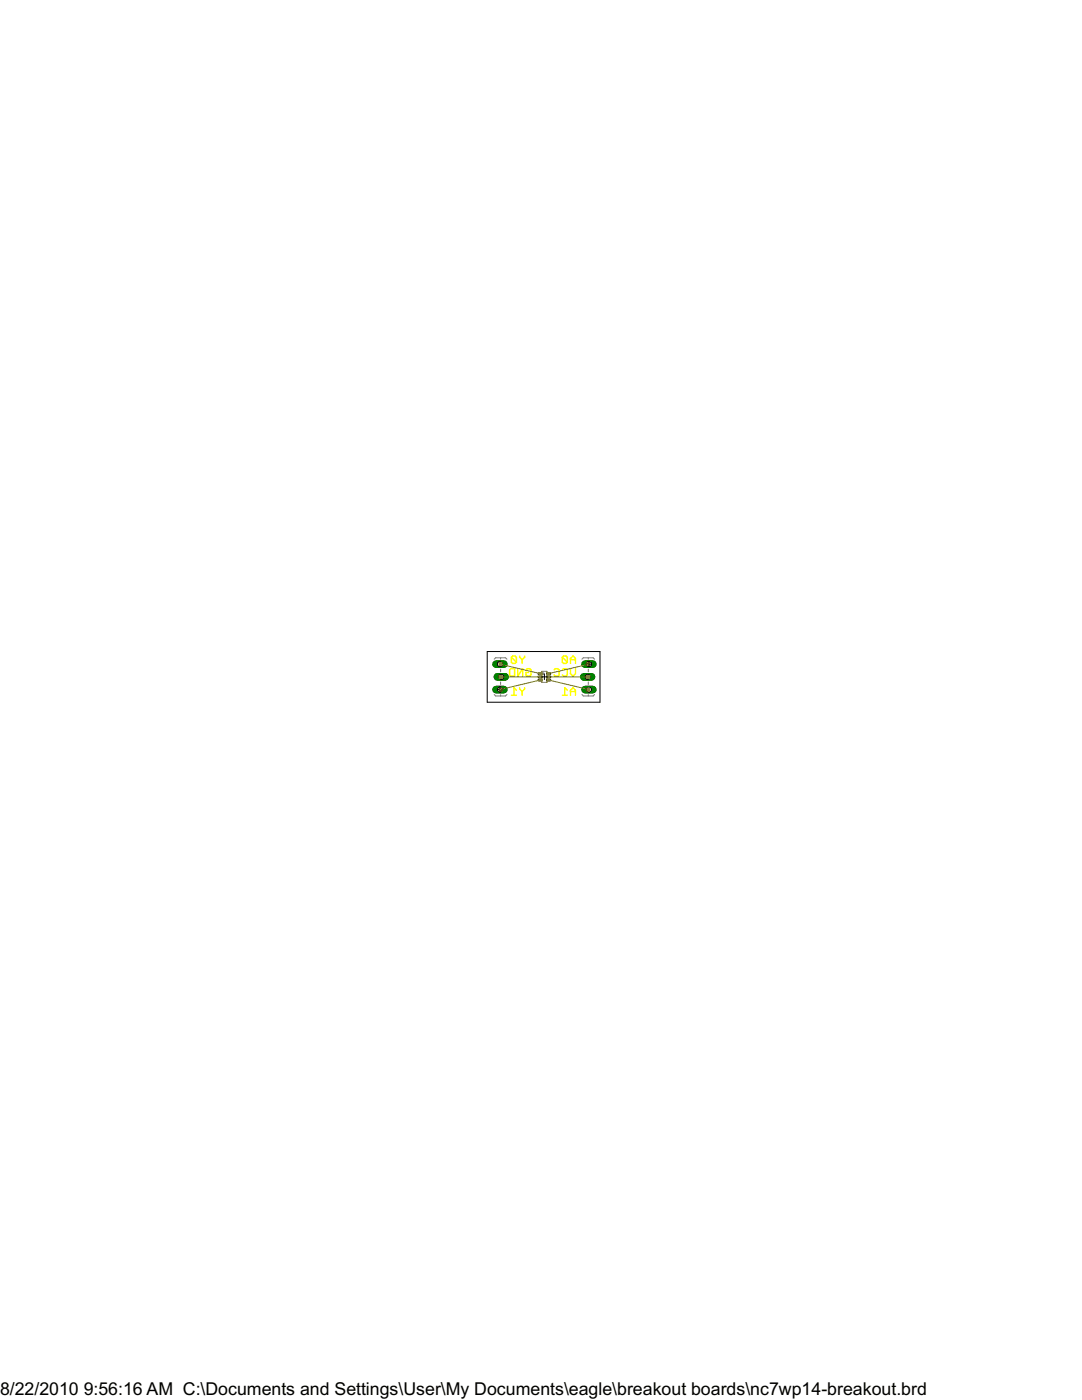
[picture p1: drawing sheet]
<svg xmlns="http://www.w3.org/2000/svg" width="216mm" height="279mm" viewBox="0 0 216 279" stroke-linecap="round" stroke-linejoin="round" font-family="sans-serif">
<g fill="#ff0" stroke="#ff0" stroke-width=".3">
<path d="M114.8 131.4v1z"/>
<path d="M114.3 130.9l.5 .5z"/>
<path d="M113.8 131.4l.5-.5z"/>
<path d="M113.8 131.4v1z"/>
<path d="M113.8 131.7h1z"/>
<path d="M113.2 131.2v1z"/>
<path d="M112.9 130.9l.3 .3z"/>
<path d="M112.4 130.9h.5z"/>
<path d="M112.4 130.9l-.2 .3z"/>
<path d="M112.2 131.2v1z"/>
<path d="M112.2 132.2l.2 .2z"/>
<path d="M112.4 132.4h.5z"/>
<path d="M112.9 132.4l.3-.2z"/>
<path d="M112.2 131.2l1 1z"/>
<path d="M114.8 133.5v1z"/>
<path d="M114.8 134.5l-.5 .4z"/>
<path d="M113.8 134.5l.5 .4z"/>
<path d="M113.8 133.5v1z"/>
<path d="M112.2 133.7l.2-.2z"/>
<path d="M112.4 133.5h.5z"/>
<path d="M112.9 133.5l.3 .2z"/>
<path d="M113.2 133.7v1z"/>
<path d="M113.2 134.7l-.3 .2z"/>
<path d="M112.4 134.9h.5z"/>
<path d="M112.2 134.7l.2 .2z"/>
<path d="M110.6 133.7l.2-.2z"/>
<path d="M110.8 133.5h.5z"/>
<path d="M111.3 133.5l.3 .2z"/>
<path d="M111.6 133.7v1z"/>
<path d="M111.6 134.7l-.3 .2z"/>
<path d="M110.8 134.9h.5z"/>
<path d="M110.6 134.7l.2 .2z"/>
<path d="M114.8 137.8v.9z"/>
<path d="M114.3 137.2l.5 .6z"/>
<path d="M114.3 137.2l-.5 .6z"/>
<path d="M113.8 137.8v.9z"/>
<path d="M113.8 138h1z"/>
<path d="M112.7 137.2l.5 .6z"/>
<path d="M112.7 137.2v1.5z"/>
<path d="M112.2 138.7h1z"/>
<path d="M104.7 130.9v.3z"/>
<path d="M104.2 131.7l.5-.5z"/>
<path d="M103.7 131.2l.5 .5z"/>
<path d="M103.7 130.9v.3z"/>
<path d="M104.2 131.7v.7z"/>
<path d="M103 131.2v1z"/>
<path d="M102.8 130.9l.2 .3z"/>
<path d="M102.3 130.9h.5z"/>
<path d="M102.3 130.9l-.3 .3z"/>
<path d="M102 131.2v1z"/>
<path d="M102 132.2l.3 .2z"/>
<path d="M102.3 132.4h.5z"/>
<path d="M103 132.2l-.2 .2z"/>
<path d="M102 131.2l1 1z"/>
<path d="M104.9 133.7l.3-.2z"/>
<path d="M105.2 133.5h.5z"/>
<path d="M105.7 133.5l.3 .2z"/>
<path d="M106 133.7v1z"/>
<path d="M106 134.7l-.3 .2z"/>
<path d="M105.2 134.9h.5z"/>
<path d="M104.9 134.7l.3 .2z"/>
<path d="M104.9 134.2v.5z"/>
<path d="M104.9 134.2h.6z"/>
<path d="M104.3 133.5v1.4z"/>
<path d="M104.3 133.5l-1 1.4z"/>
<path d="M103.3 133.5v1.4z"/>
<path d="M102.7 133.5v1.4z"/>
<path d="M101.9 134.9h.8z"/>
<path d="M101.7 134.7l.2 .2z"/>
<path d="M101.7 133.7v1z"/>
<path d="M101.7 133.7l.2-.2z"/>
<path d="M101.9 133.5h.8z"/>
<path d="M104.7 137.2v.3z"/>
<path d="M104.2 138l.5-.5z"/>
<path d="M103.7 137.5l.5 .5z"/>
<path d="M103.7 137.2v.3z"/>
<path d="M104.2 138v.7z"/>
<path d="M102.6 137.2l.4 .6z"/>
<path d="M102.6 137.2v1.5z"/>
<path d="M102 138.7h1z"/>
</g>
<path d="M99 137.6h1.5z" fill="#008000" stroke="#008000" stroke-width="1.5"/>
<circle cx="99.8" cy="137.6" r=".51" fill="#fff" stroke="#000" stroke-width=".2"/>
<path d="M99.3 135.1h1.5z" fill="#008000" stroke="#008000" stroke-width="1.5"/>
<circle cx="100" cy="135.1" r=".51" fill="#fff" stroke="#000" stroke-width=".2"/>
<path d="M99 132.5h1.5z" fill="#008000" stroke="#008000" stroke-width="1.5"/>
<circle cx="99.8" cy="132.5" r=".51" fill="#fff" stroke="#000" stroke-width=".2"/>
<path d="M116.8 132.5h1.5z" fill="#008000" stroke="#008000" stroke-width="1.5"/>
<circle cx="117.5" cy="132.5" r=".51" fill="#fff" stroke="#000" stroke-width=".2"/>
<path d="M116.5 135.1h1.5z" fill="#008000" stroke="#008000" stroke-width="1.5"/>
<circle cx="117.3" cy="135.1" r=".51" fill="#fff" stroke="#000" stroke-width=".2"/>
<path d="M116.8 137.6h1.5z" fill="#008000" stroke="#008000" stroke-width="1.5"/>
<circle cx="117.5" cy="137.6" r=".51" fill="#fff" stroke="#000" stroke-width=".2"/>
<g fill="#800000" stroke="#800000" stroke-width=".2">
<path d="M107.4 134.3h.8v.3h-.8z"/>
<path d="M107.4 134.9h.8v.4h-.8z"/>
<path d="M107.4 135.6h.8v.3h-.8z"/>
<path d="M109.1 135.6h.8v.3h-.8z"/>
<path d="M109.1 134.9h.8v.4h-.8z"/>
<path d="M109.1 134.3h.8v.3h-.8z"/>
</g>
<path d="M99 137.6h1.5z" fill="#008000" stroke="#008000" stroke-width="1.5"/>
<circle cx="99.8" cy="137.6" r=".51" fill="#fff" stroke="#000" stroke-width=".2"/>
<path d="M99.3 135.1h1.5z" fill="#008000" stroke="#008000" stroke-width="1.5"/>
<circle cx="100" cy="135.1" r=".51" fill="#fff" stroke="#000" stroke-width=".2"/>
<path d="M99 132.5h1.5z" fill="#008000" stroke="#008000" stroke-width="1.5"/>
<circle cx="99.8" cy="132.5" r=".51" fill="#fff" stroke="#000" stroke-width=".2"/>
<path d="M116.8 132.5h1.5z" fill="#008000" stroke="#008000" stroke-width="1.5"/>
<circle cx="117.5" cy="132.5" r=".51" fill="#fff" stroke="#000" stroke-width=".2"/>
<path d="M116.5 135.1h1.5z" fill="#008000" stroke="#008000" stroke-width="1.5"/>
<circle cx="117.3" cy="135.1" r=".51" fill="#fff" stroke="#000" stroke-width=".2"/>
<path d="M116.8 137.6h1.5z" fill="#008000" stroke="#008000" stroke-width="1.5"/>
<circle cx="117.5" cy="137.6" r=".51" fill="#fff" stroke="#000" stroke-width=".2"/>
<g fill="#7f7f7f" stroke="#7f7f7f" stroke-width=".21">
<path d="M108.1 136.2h1z"/>
<path d="M108.1 134h1z"/>
<path d="M99.9 136.1v.5z"/>
<path d="M99.9 133.6v.5z"/>
<path d="M99.9 138.6v.3z"/>
<path d="M98.9 138.9h1z"/>
<path d="M98.6 138.6l.3 .3z"/>
<path d="M99.9 138.9h1z"/>
<path d="M100.9 138.9l.3-.3z"/>
<path d="M99.9 131.3v.2z"/>
<path d="M99.9 131.3h1z"/>
<path d="M100.9 131.3l.3 .3z"/>
<path d="M98.9 131.3h1z"/>
<path d="M98.6 131.6l.3-.3z"/>
<path d="M117.4 133.6v.5z"/>
<path d="M117.4 136.1v.5z"/>
<path d="M117.4 131.3v.2z"/>
<path d="M117.4 131.3h1z"/>
<path d="M118.4 131.3l.2 .3z"/>
<path d="M116.4 131.3h1z"/>
<path d="M116.4 131.3l-.3 .3z"/>
<path d="M117.4 138.6v.3z"/>
<path d="M116.4 138.9h1z"/>
<path d="M116.1 138.6l.3 .3z"/>
<path d="M117.4 138.9h1z"/>
<path d="M118.6 138.6l-.2 .3z"/>
</g>
<circle cx="108.4" cy="134.4" r=".15" fill="#7f7f7f" stroke="#7f7f7f" stroke-width=".2"/>
<g fill="#808000" stroke="#808000" stroke-width=".2">
<path d="M107.5 134.3h.5v.3h-.5z"/>
<path d="M107.5 134.9h.5v.3h-.5z"/>
<path d="M107.5 135.6h.5v.3h-.5z"/>
<path d="M109.2 135.6h.5v.3h-.5z"/>
<path d="M109.2 134.9h.5v.3h-.5z"/>
<path d="M109.2 134.3h.5v.3h-.5z"/>
<path d="M99.6 137.3h.6v.6h-.6z"/>
<path d="M99.6 134.8h.6v.6h-.6z"/>
<path d="M99.6 132.2h.6v.6h-.6z"/>
<path d="M117.1 132.2h.6v.6h-.6z"/>
<path d="M117.1 134.8h.6v.6h-.6z"/>
<path d="M117.1 137.3h.6v.6h-.6z"/>
</g>
<g fill="#808000" stroke="#808000" stroke-width=".21">
<path d="M109.1 134v2.2z"/>
<path d="M108.1 134v2.2z"/>
</g>
<path d="M97.2 130v10.1zM99.2 137.6h1.1zM99.8 137v1.2zM108.1 135.1h1.1zM108.6 134.5v1.1zM116.9 132.5h1.2zM117.5 132v1.1zM97.2 130h22.5zM97.2 140.1h22.5zM119.7 130v10.1z" fill="#000" stroke="#000" stroke-width=".2"/>
<g fill="#808000" stroke="#808000" stroke-width=".2">
<path d="M99.8 137.6l8-1.9z"/>
<path d="M100 135.1h7.8z"/>
<path d="M99.8 132.5l8 1.9z"/>
<path d="M109.5 135.7l8 1.9z"/>
<path d="M109.5 134.4l8-1.9z"/>
<path d="M109.5 135.1h7.8z"/>
</g>
<g font-size="4">
<text x="0" y="278.4">8/22/2010</text>
<text x="16.7" y="278.4">9:56:16 AM C:\Documents and Settings\User\My Documents\eagle\breakout boards\nc7wp14-breakout.brd</text>
</g>
</svg>
